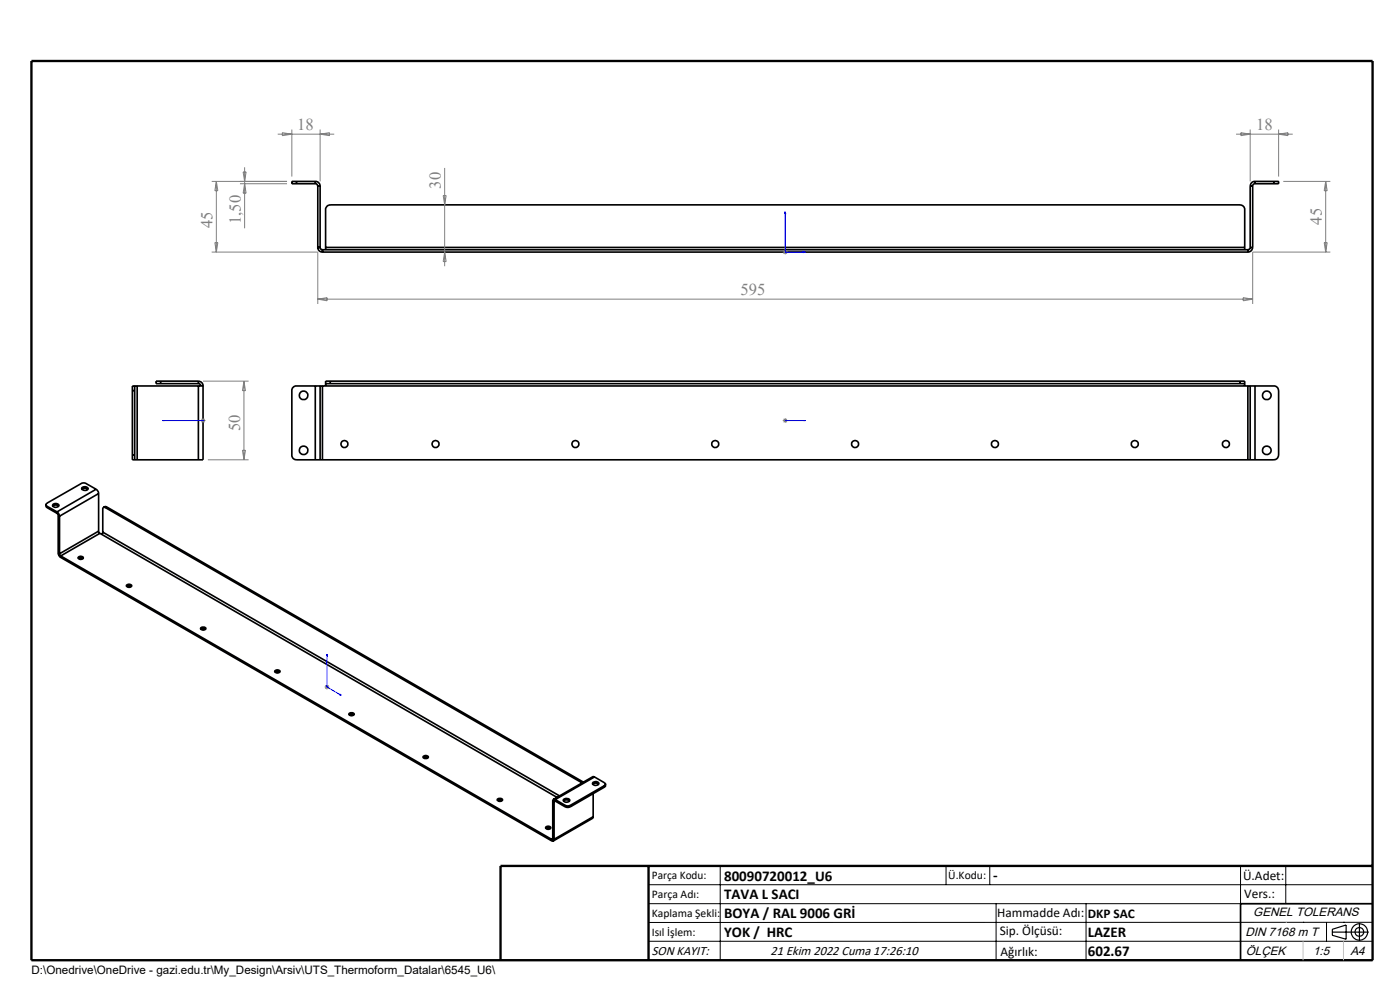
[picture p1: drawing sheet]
<svg xmlns="http://www.w3.org/2000/svg" width="297mm" height="210mm" viewBox="0 0 297 210" stroke-linecap="round" stroke-linejoin="round" font-family="sans-serif">
<g fill="none" stroke="#000" stroke-width=".35">
<path d="M62.9 38.5h-1v.5h1M62.9 38.5h4M62.9 39h4M62.9 38.5v.5M66.9 39h.3l.2 .5M66.9 38.5a1.02 1.02 0 0 1 1 1M66.9 38.5v.5M67.4 39.5h.5M67.4 39.5v13M67.9 39.5v13M265.2 39.5v13M265.2 39.5h.5"/>
<path d="M265.7 39.5v13M266.2 38.5a1.02 1.02 0 0 0-1 1M266.2 39l-.4 .2-.1 .3M266.2 38.5v.5M266.2 38.5h4M266.2 39h4M270.2 38.5h1.1v.5h-1.1M270.2 38.5v.5M67.4 52.5a.96 .96 0 0 0 1 1M67.4 52.5h.5M67.9 52.5l.2 .3 .3 .2M68.4 53v.5"/>
<path d="M68.4 53.5h196.3M68.4 53h196.3M69.1 52.5v.5M69.1 52.5v-8a1.02 1.02 0 0 1 1-1h193a1.02 1.02 0 0 1 1 1v8M69.1 52.5h195M264.1 52.5v.5M264.7 53v.5M265.2 52.5l-.1 .3-.4 .2M265.2 52.5h.5M265.7 52.5a1.02 1.02 0 0 1-1 1M28.1 96.5v1h.5M28.1 96.5h.5"/>
<path d="M28.1 82.9h.5M28.1 82.9v13.6M28.6 96.5v1M28.6 81.9v1M28.6 81.9h-.5v1M28.6 81.9h.5M28.6 97.5h.5M28.6 82.9v13.6M29.1 97.5h13M29.1 81.9h13M29.1 81.9v15.6M34.1 80.8h-1v.6h1"/>
<path d="M34.1 80.8v.6M34.1 81.4h8M34.1 80.8h8M42.1 81.9h1M42.1 81.4l.4 .2 .1 .3M42.1 80.8a1.02 1.02 0 0 1 1 1.1M42.1 80.8v.6M42.1 81.9v15.6M43.1 81.9v15.6h-1M66.9 81.9h-4a.96 .96 0 0 0-1 1v13.6a.97 .97 0 0 0 1 1h4M66.9 97.5h1M66.9 81.9h1"/>
<path d="M66.9 81.9v15.6M67.9 97.5h.5M67.9 81.9h.5M67.9 81.9v15.6M68.4 97.5h196.3M68.4 81.9h196.3M68.4 81.9v15.6M69.1 81.4h1M69.1 81.4v.5M70.1 80.8h-1v.6M70.1 81.4h193M70.1 80.8h193"/>
<path d="M70.1 80.8v.6M263.1 81.4h1M263.1 80.8h1v.6M263.1 80.8v.6M264.1 81.4v.5M264.7 81.9h.5M264.7 97.5h.5M264.7 81.9v15.6M265.2 81.9h1M265.2 97.5h1M265.2 81.9v15.6M266.2 81.9h4a1.02 1.02 0 0 1 1.1 1v13.6a1.02 1.02 0 0 1-1.1 1h-4"/>
<path d="M266.2 81.9v15.6M9.7 107.1l.2 .6M9.9 107.7l2.2 1.2M9.9 107.4v.3M9.9 107.4l2.2 1.2M11.2 107.4l.5-.3 .8 .3M11.3 107a.64 .64 0 0 1 .7-.2 .64 .64 0 0 1 .4 .6 .7 .7 0 0 1-.7 .3 .7 .7 0 0 1-.5-.6zM12.1 108.6l.5 .9M12.1 108.9l.2 .5M12.1 108.6v.3M12.3 117.3l.2 .6 .4 .3M12.3 109.4l.3 .1"/>
<path d="M12.3 109.4v7.9M12.3 117.3l.3 .2M12.6 117.5l.3 .4M12.6 109.5v8M12.9 117.9l104.1 60.1M12.9 117.9v.3M12.9 118.2l104.1 60.2M16.6 118.5l.5-.2 .5 .2M16.7 118.1l.4-.1 .5 .2a.51 .51 0 0 1-.5 .5 .51 .51 0 0 1-.5-.5zM17.4 103.5a.8 .8 0 0 1 1.3 .2 .87 .87 0 0 1-1.4 0zM17.4 103.8l.5-.2 .7 .2M20.4 103.8l.4 .5 .1 .4"/>
<path d="M20.4 103.8l-2.2-1.3h-.9l-7.4 4.2a.34 .34 0 0 0-.2 .4 .34 .34 0 0 0 .2 .3M20.4 103.8l-8.3 4.8M20.9 112.7l.3 .4M20.9 104.7l-8.3 4.8M20.9 104.7v8M20.9 112.7l-8.3 4.8M21.2 113.1l-8.3 4.8M21.2 113.1l.4 .2M21.6 113.3l96.6 55.8M21.8 112.9l-.2 .4M21.8 112.9l96.9 55.9M22.3 107.7a.33 .33 0 0 0-.3-.1 .33 .33 0 0 0-.2 .4v4.9"/>
<path d="M22.3 107.7l101.2 58.4M22.6 107.5l-.3-.1-.3 .2M22.6 107.5l-.3 .2M22.6 107.5l101.2 58.4M26.8 124.1a.59 .59 0 0 1 .7-.2 .59 .59 0 0 1 .4 .5 .59 .59 0 0 1-.6 .2 .59 .59 0 0 1-.5-.5zM26.9 124.4l.5-.2 .5 .2M42.6 133.2a.59 .59 0 0 1 .6-.2 .59 .59 0 0 1 .4 .4 .59 .59 0 0 1-.6 .3 .59 .59 0 0 1-.4-.5zM42.6 133.5l.5-.2 .5 .2M58.3 142.3a.59 .59 0 0 1 .6-.2 .59 .59 0 0 1 .5 .4 .59 .59 0 0 1-.6 .3 .59 .59 0 0 1-.5-.5zM58.3 142.6l.5-.2 .5 .2M74 151.4a.59 .59 0 0 1 .7-.3 .59 .59 0 0 1 .4 .5 .59 .59 0 0 1-.6 .2 .59 .59 0 0 1-.5-.4zM74.1 151.7l.5-.2 .5 .2"/>
<path d="M89.8 160.5a.59 .59 0 0 1 .6-.3 .59 .59 0 0 1 .4 .5 .59 .59 0 0 1-.6 .2 .59 .59 0 0 1-.4-.4zM89.8 160.8l.3-.2 .7 .2M105.5 169.5a.59 .59 0 0 1 .6-.2 .59 .59 0 0 1 .5 .5 .59 .59 0 0 1-.6 .2 .59 .59 0 0 1-.5-.5zM105.6 169.8l.4-.2 .5 .2M115.8 175.5a.56 .56 0 0 1 .6-.3 .56 .56 0 0 1 .4 .5 .56 .56 0 0 1-.6 .2 .56 .56 0 0 1-.4-.4zM115.8 175.7l.5-.1 .5 .1M117 178v.4M117.3 177.9l-.3 .1M117.3 169.9l.2 .2M117.3 169.9v8M117.3 177.9l.2 .1M117.5 178a.33 .33 0 0 1-.1 .4 .33 .33 0 0 1-.4 0"/>
<path d="M117.5 170.1v7.9M117.8 169.6a.32 .32 0 0 0-.4 0 .32 .32 0 0 0-.1 .3M117.8 169.9h-.2l-.1 .2M117.8 169.6l2.1 1.2M117.8 169.6v.3M117.8 169.9l2.1 1.3M117.8 169.9l-.3 .2M119.6 169.9l.4-.2h.5l.3 .2M119.7 169.5a.64 .64 0 0 1 .7-.2 .64 .64 0 0 1 .4 .7 .73 .73 0 0 1-.7 .2 .73 .73 0 0 1-.6-.6zM119.9 171.2h1.1M119.9 170.8l.5 .2 .6-.2M119.9 170.8v.4"/>
<path d="M121 170.8v.4M125.7 166.4l.5-.3h.5l.3 .3M125.8 165.9a.64 .64 0 0 1 .8-.1 .64 .64 0 0 1 .4 .6 .7 .7 0 0 1-.8 .2 .7 .7 0 0 1-.5-.5zM125.8 173.2l-.1 .4-8.3 4.8M125.8 166.3v.2M125.8 168.3v4.9M125.8 173.2l-8.3 4.8M126.1 164.8l2.1 1.2a.32 .32 0 0 1 .2 .3 .32 .32 0 0 1-.2 .3M126.1 164.8h-.4l-8.3 4.8M126.1 164.8l-8.3 4.8M128.2 166.6l-7.2 4.2M128.2 166.6v.4"/>
<path d="M128.2 167l-7.2 4.2M128.4 166.4v.3l-.2 .3M291.2 191.7h-28v12"/>
<circle cx="64.4" cy="95.5" r=".92"/>
<circle cx="64.4" cy="83.8" r=".91"/>
<circle cx="73.1" cy="94.2" r=".76"/>
<circle cx="92.4" cy="94.2" r=".76"/>
<circle cx="122.1" cy="94.2" r=".76"/>
<circle cx="151.7" cy="94.2" r=".76"/>
<circle cx="181.4" cy="94.2" r=".76"/>
<circle cx="211.1" cy="94.2" r=".76"/>
<circle cx="240.7" cy="94.2" r=".76"/>
<circle cx="260.1" cy="94.2" r=".76"/>
<circle cx="268.7" cy="95.5" r=".92"/>
<circle cx="268.7" cy="83.8" r=".91"/>
</g>
<g fill="none" stroke="#000" stroke-width=".25">
<path d="M282.6 197.7h7.8M282.6 197.1l3-.9v3l-3-.8zM288.4 195.8v3.8M106.2 203.7h185"/>
<circle cx="288.4" cy="197.7" r="1.74"/>
<circle cx="288.4" cy="197.7" r=".93"/>
</g>
<g fill="none" stroke="#00f" stroke-width=".21">
<path d="M166.6 44.9l.1 .4h-.2zM166.6 44.9v8.6h4.3M170.4 53.4l.5 .1-.5 .1zM34.5 89.2h.4h-.4M34.5 89.2h8.6M43 89.2h.2zM43.1 89.2h.1M166.5 89.2h.2zM166.6 89.2h.1M166.6 89.2h4.3M170.9 89.2h-.5h.5M69.4 138.7v.4l-.1-.1z"/>
<path d="M69.4 138.7v7l3 1.8M72.1 147.2l.3 .3-.3-.1z"/>
</g>
<g fill="none" stroke="#808080" stroke-width=".21">
<path d="M44.9 38.5h16M45.9 38.5l.3 2h-.6zM45.9 38.5v15M50.9 39h10M51.6 36.5h.6l-.3 2zM51.9 35.5v12.9M51.9 39l.3 2h-.6zM58.9 28.5h12M59.9 28.1l2 .4-2 .3zM61.9 27.5v10M67.9 27.5v11M67.9 28.5l2-.4v.7z"/>
<path d="M94.3 35.6v20.9M262.2 28.5h12M263.2 28.1l2 .4-2 .3zM265.2 27.5v11M271.3 27.5v10M271.3 28.5l1.9-.4v.7zM272.2 38.5h10M281.2 38.5v15M281.2 38.5l.4 2h-.7zM44.9 53.5h22.5v11M45.6 51.5h.6l-.3 2zM94 41.5h.7l-.4 2z"/>
<path d="M94.3 53.5l.4 2h-.7zM166.1 53.5h1M166.2 53.1l.7 .7M166.6 53v1M166.9 53.1l-.7 .7M280.9 51.5h.7l-.4 2zM282.2 53.5h-16.5v11M67.4 63.5l2-.4v.7zM67.4 63.5h198.3M263.7 63.1l2 .4-2 .3zM42.6 89.2h1M42.7 88.9l.7 .7"/>
<path d="M43.1 88.7v1M43.1 80.8h9.6M43.4 88.9l-.7 .7M44.1 97.5h8.6M51.4 95.5h.7l-.3 2zM51.8 80.8v16.7M51.8 80.8l.3 2.1h-.7zM166.1 89.2h1M166.2 88.9l.7 .7M166.6 88.7v1M166.9 88.9l-.7 .7M68.9 145.7h.9"/>
<path d="M69 145.4l.7 .7M69.4 145.2v1.1M69.7 145.4l-.7 .7"/>
</g>
<g fill="none" stroke="#000" stroke-width=".21">
<path d="M137.6 187.7h153.6M137.6 191.7h153.6M137.6 199.7h153.6M152.8 183.7v20M200.7 183.7v4M210 183.7v4M211.3 191.7v12M230.4 191.7v12M263.2 183.7v20M272.8 183.7v8M276.4 195.6h.1M281.4 195.6v4.1"/>
<path d="M285 195.6h.1M291.2 195.6l-153.6 .1"/>
</g>
<path d="M6.7 12.9h284.5v190.8h-284.5zM137.6 183.7v20M291.2 183.7h-185v20" fill="none" stroke="#000" stroke-width=".5"/>
<path d="M276.4 199.7v4M285 199.7v4" fill="none" stroke="#c0c0c0" stroke-width=".21"/>
<path d="M272.8 195.6h.1" fill="none" stroke="#c0c0c0" stroke-width=".25"/>
<g fill="#00f">
<path d="M43 89.2h.2zM34.5 89.2h.4z"/>
<path d="M170.4 89.2h.5zM166.5 89.2h.2zM72.1 147.2l.3 .3-.3-.1zM69.4 138.7v.4l-.1-.1zM170.4 53.4l.5 .1-.5 .1zM166.6 44.9l.1 .4h-.2z"/>
</g>
<g font-size="3.5" fill="#808080">
<text x="63.1" y="27.6">18</text>
<text x="266.5" y="27.6">18</text>
<text x="93.5" y="40" transform="rotate(-90 93.5 40)">30</text>
<text x="51.1" y="47.5" transform="rotate(-90 51.1 47.5)">1,50</text>
<text x="280.4" y="47.6" transform="rotate(-90 280.4 47.6)">45</text>
<text x="45.1" y="48.4" transform="rotate(-90 45.1 48.4)">45</text>
<text x="157.1" y="62.6">595</text>
<text x="50.9" y="91.4" transform="rotate(-90 50.9 91.4)">50</text>
</g>
<g font-size="3.2">
<text x="153.6" y="186.8">80090720012_U6</text>
<text x="153.6" y="190.8">TAVA L SACI</text>
<text x="210.7" y="186.6">-</text>
<text x="153.6" y="194.8">BOYA / RAL 9006 GRİ</text>
<text x="153.6" y="198.8">YOK / HRC</text>
<text x="230.8" y="198.7">LAZER</text>
<text x="230.8" y="202.8">602.67</text>
</g>
<g font-size="2.8">
<text x="263.7" y="186.7">Ü.Adet:</text>
<text x="263.9" y="190.5">Vers.:</text>
<text x="211.5" y="194.5">Hammadde Adı:</text>
<text x="230.8" y="194.7">DKP SAC</text>
<text x="138.3" y="202.6">SON KAYIT:</text>
<text x="163.5" y="202.6">21 Ekim 2022 Cuma 17:26:10</text>
<text x="212.1" y="198.4">Sip. Ölçüsü:</text>
<text x="212.2" y="202.7">Ağırlık:</text>
</g>
<g font-size="2.6">
<text x="265.9" y="194.4">GENEL TOLERANS</text>
<text x="264.2" y="198.5">DIN 7168 m T</text>
<text x="264.3" y="202.6">ÖLÇEK</text>
<text x="278.5" y="202.6">1:5</text>
<text x="286.5" y="202.6">A4</text>
</g>
<g font-size="2.5">
<text x="138.3" y="186.4">Parça Kodu:</text>
<text x="138.3" y="190.5">Parça Adı:</text>
<text x="201.2" y="186.5">Ü.Kodu:</text>
<text x="138.3" y="194.5">Kaplama Şekli:</text>
<text x="138.3" y="198.6">Isıl İşlem:</text>
<text x="6.7" y="206.7">D:\Onedrive\OneDrive - gazi.edu.tr\My_Design\Arsiv\UTS_Thermoform_Datalar\6545_U6\</text>
</g>
</svg>
